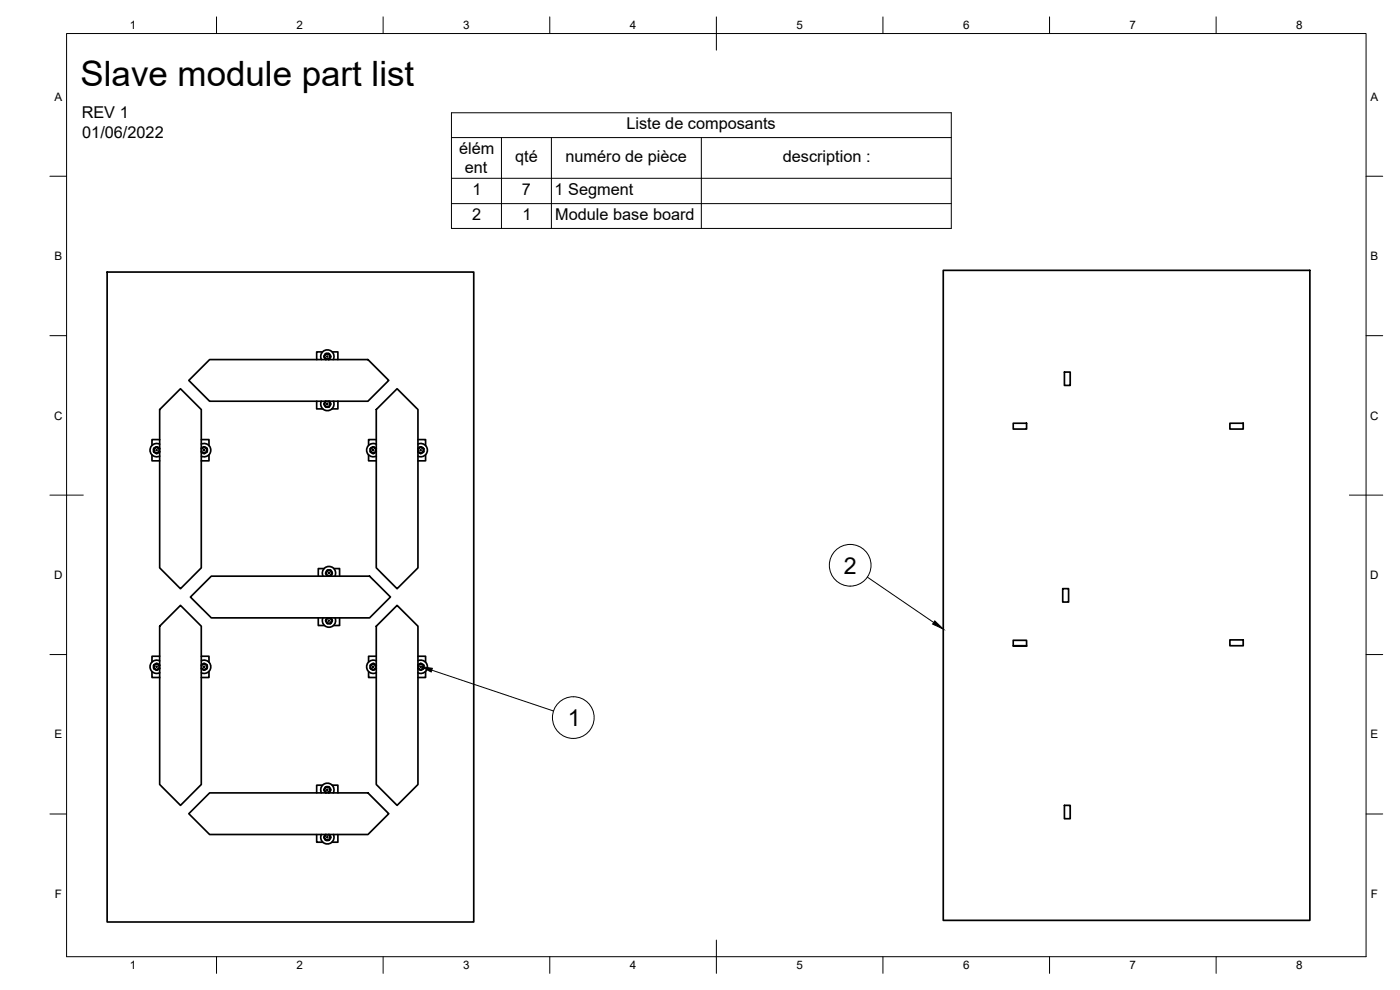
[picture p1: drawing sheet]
<svg xmlns="http://www.w3.org/2000/svg" width="420mm" height="297mm" viewBox="0 0 420 297" stroke-linecap="round" stroke-linejoin="round" font-family="sans-serif">
<!-- layer: Visible -->
<g fill="none" stroke="#000" stroke-width=".51">
<path d="M32.2 81.6h110v195h-110zM283.1 81.1h110v195h-110zM54.2 116.6l6.2 6.3v47.5l-6.2 6.2-6.3-6.2v-47.5zM56.7 114.1l6.2-6.2h47.5l6.3 6.2-6.3 6.3h-47.5zM96.8 105.6h-1.8v2.3M97.7 106.2h1.1l.4 .8-.4 .3-.1 .6-1-.1-.1-.5-.4-.4 .4-.3zM97.9 107.9a.98 .98 0 0 1-.4-1.5 .98 .98 0 0 1 1.5 0 .98 .98 0 0 1-.4 1.5M99.7 105.6h1.7v2.3M100 107.9a2 2 0 0 0-1.8-2.9 2 2 0 0 0-1.7 2.9M119.2 116.6l6.2 6.3v47.5l-6.2 6.2-6.3-6.2v-47.5zM319.4 111.6h1.8v4h-1.8zM45.6 136.5v1.8h2.3"/>
<path d="M46.1 134.6l1-.5 .2 .4 .6 .1-.2 .5 .2 .5-1 .4-.2-.3-.6-.1zM47.9 131.9h-2.3v1.7M47.9 134.7a.98 .98 0 0 0-1.5-.4 .98 .98 0 0 0 0 1.5 .98 .98 0 0 0 1.5-.4M47.9 133.3a2 2 0 0 0-2.9 1.8 2 2 0 0 0 2.9 1.7M60.4 134.8v.5M60.4 134.6l.9-.5 .3 .4 .5 .1M60.4 131.9h2.3v1.8M60.4 133.2a2 2 0 0 1 2.9 1.9 2 2 0 0 1-2.9 1.8M60.4 135.6l.5 .1 .3 .4 .4-.4h.4l.1-1.1a.97 .97 0 0 1-.3 1.3 .97 .97 0 0 1-1.4-.3zM60.4 134.5a.98 .98 0 0 1 1.7 .1M62.7 136.4v1.9h-2.3M95 120.4v2.3h1.9"/>
<path d="M96.4 120.4a2 2 0 0 0 1.8 2.8 2 2 0 0 0 1.9-2.8M97.7 120.4l-.1 .4-.4 .4 .4 .4v.4l1.1 .1M97.7 120.4a.98 .98 0 0 0-.3 1.3 .98 .98 0 0 0 1.3 .4M98 120.4h.5M98.8 120.4a.98 .98 0 0 1-.1 1.7l.1-.5 .4-.3zM101.4 120.4v2.3h-1.8M110.6 136.5v1.8h2.3M111.3 134.5h.3l.4-.4 .8 .4 .1 1.1-.6 .1-.2 .4-.4-.4h-.4zM112.9 131.9h-2.3v1.7M112.9 134.7a.98 .98 0 0 0-1.5-.4 .98 .98 0 0 0 0 1.5 .98 .98 0 0 0 1.5-.4M112.9 133.3a2 2 0 0 0-2.9 1.8 2 2 0 0 0 2.9 1.7M125.4 133.2a2 2 0 0 1 2.9 1.9 2 2 0 0 1-2.9 1.8"/>
<path d="M125.4 135.6l.5 .1 .3 .4 .4-.4 .5-.1v-1a.98 .98 0 0 1-.3 1.3 .98 .98 0 0 1-1.4-.3zM125.4 134.5a.98 .98 0 0 1 1.7 .1M125.4 134.8v.5M125.4 134.6l.9-.5 .4 .4 .4 .1M125.4 131.9h2.3v1.8M127.7 136.4v1.9h-2.3M304.1 127h4v1.7h-4zM369.1 127h4v1.7h-4zM63.4 172.9h47.5l6.3 6.2-6.3 6.3h-47.5l-6.3-6.3zM97.3 170.6h-1.8v2.3M98.1 171.2h1.2v.4l.4 .4-.4 .3v.5h-1.1l-.1-.5-.4-.3 .4-.4zM98.3 172.9a.98 .98 0 0 1-.3-1.5 .98 .98 0 0 1 1.5 0 .98 .98 0 0 1-.4 1.5"/>
<path d="M100.2 170.6h1.7v2.3M100.5 172.9a2 2 0 0 0-1.8-2.9 2 2 0 0 0-1.7 2.9M318.9 176.6h1.8v4h-1.8zM46.1 199.6l1-.5 .2 .4 .6 .1-.2 .5 .2 .5-1 .4-.2-.3-.6-.1zM47.9 196.9h-2.3v1.7M47.9 199.7a.98 .98 0 0 0-1.5-.4 .98 .98 0 0 0 0 1.5 .98 .98 0 0 0 1.5-.4M47.9 198.3a2 2 0 0 0-2.9 1.8 2 2 0 0 0 2.9 1.7M54.2 181.6l6.2 6.3v47.5l-6.2 6.2-6.3-6.2v-47.5zM60.4 199.8v.5M60.4 196.9h2.3v1.8M60.4 198.2a2 2 0 0 1 2.9 1.9 2 2 0 0 1-2.9 1.8M60.6 199.4l.9-.3 .6 .5-.5-.1-.3-.4-.9 .4z"/>
<path d="M62.1 199.6l-.1 1.1h-.4l-.4 .4-.3-.4-.5-.1M62.1 199.6a.98 .98 0 0 1-.3 1.3 .98 .98 0 0 1-1.4-.3M95.5 185.4v2.3h1.9M96.9 185.4a2 2 0 0 0 1.8 2.8 2 2 0 0 0 1.8-2.8M98 185.5l.2-.1-.1 .5-.4 .3 .4 .4v.4l1.1 .1a.99 .99 0 0 1-1.2-.3 .99 .99 0 0 1 0-1.3zM98.4 185.4h.6M99.2 185.4a.98 .98 0 0 1 0 1.7l.1-.5 .4-.3-.4-.4zM101.9 185.4v2.3h-1.8M111.1 199.6l1-.5 .3 .4 .5 .1v1l-1 .4-.2-.3-.5-.1 .1-.5zM112.9 187.9l6.3-6.3 6.2 6.3v47.5l-6.2 6.2-6.3-6.2zM112.9 196.9h-2.3v1.7M112.9 199.7a.98 .98 0 0 0-1.5-.4 .98 .98 0 0 0 0 1.5 .98 .98 0 0 0 1.5-.4"/>
<path d="M112.9 198.3a2 2 0 0 0-2.9 1.8 2 2 0 0 0 2.9 1.7M125.4 198.2a2 2 0 0 1 2.9 1.9 2 2 0 0 1-2.9 1.8M125.4 199.8v.5M125.4 196.9h2.3v1.8M125.6 199.4l.9-.3 .6 .5-.4-.1-.4-.4-.9 .4zM127.1 199.6a.98 .98 0 0 1-.3 1.3 .98 .98 0 0 1-1.4-.3M127.1 199.6v1l-.5 .1-.4 .4-.3-.4-.5-.1M304.1 192.1h4v1.8h-4zM304.1 193.7h4M369.1 192h4v1.7h-4zM45.6 201.5v1.8h2.3M62.7 201.5v1.8h-2.3"/>
<path d="M110.6 201.5v1.8h2.3M127.7 201.5v1.8h-2.3M96.8 235.6h-1.8v2.3M97.7 236.2h1.1l.4 .9-.4 .2-.1 .6-1-.1-.1-.5-.4-.3 .4-.4zM97.9 237.9a.98 .98 0 0 1-.4-1.5 .98 .98 0 0 1 1.5 0 .98 .98 0 0 1-.4 1.5M99.7 235.6h1.7v2.3M100 237.9a2 2 0 0 0-1.8-2.9 2 2 0 0 0-1.7 2.9M56.7 244.1l6.2-6.2h47.5l6.3 6.2-6.3 6.3h-47.5zM95 250.4v2.3h1.9M96.4 250.4a2 2 0 0 0 1.8 2.8 2 2 0 0 0 1.9-2.8M97.7 250.4l-.1 .5-.4 .3 .4 .4 .1 .4 1 .1M97.7 250.4a.98 .98 0 0 0-.3 1.3 .98 .98 0 0 0 1.3 .4"/>
<path d="M98 250.4h.5M98.8 250.4a.98 .98 0 0 1-.1 1.7l.1-.5 .4-.3zM101.4 250.4v2.3h-1.8M319.4 241.6h1.8v4h-1.8z"/>
<circle cx="98.2" cy="107" r=".12"/>
<circle cx="47" cy="135.1" r=".12"/>
<circle cx="61.3" cy="135.1" r=".12"/>
<circle cx="98.2" cy="121.2" r=".12"/>
<circle cx="112" cy="135.1" r=".12"/>
<circle cx="126.3" cy="135.1" r=".12"/>
<circle cx="98.7" cy="172" r=".12"/>
<circle cx="98.7" cy="186.2" r=".12"/>
<circle cx="47" cy="200.1" r=".12"/>
<circle cx="61.3" cy="200.1" r=".12"/>
<circle cx="112" cy="200.1" r=".12"/>
<circle cx="126.3" cy="200.1" r=".12"/>
<circle cx="98.2" cy="237" r=".12"/>
<circle cx="98.2" cy="251.2" r=".12"/>
</g>
<!-- layer: Border -->
<g fill="none" stroke="#000" stroke-width=".3">
<path d="M20 10.1h390v276.9h-390zM65 5.1v5M115 5.1v5M165 5.1v5M215 5.1v10M265 5.1v5M315 5.1v5M365 5.1v5M15 52.9h5M410 52.9h5M15 100.7h5M410 100.7h5"/>
<path d="M15 148.6h10M405 148.6h10M15 196.4h5M410 196.4h5M15 244.2h5M410 244.2h5M65 287v5M115 287v5M165 287v5M215 282.1v9.9M265 287v5M315 287v5"/>
<path d="M365 287v5"/>
</g>
<!-- layer: BOM -->
<g fill="none" stroke="#000" stroke-width=".3">
<path d="M135.5 33.8h150v34.7h-150zM135.5 41.3h150M135.5 53.5h150M150.5 41.3v27.2M165.5 41.3v27.2M210.5 41.3v27.2M135.5 61.1h150M260.3 173.2l19.9 13.6M129.6 201.1l36.5 12.2"/>
<circle cx="255.2" cy="169.6" r="6.3"/>
<circle cx="172.1" cy="215.3" r="6.3"/>
</g>
<path d="M280.5 186.3l2.6 2.5-3.2-1.6zM126.3 200l3.5 .5-.4 1.1z" fill="#000" stroke="#000" stroke-width=".3"/>
<text font-size="10.5" x="24.2" y="25.9">Slave module part list</text>
<g font-size="7">
<text x="253.3" y="172.1">2</text>
<text x="170.4" y="217.8">1</text>
</g>
<g font-size="4.9">
<text x="24.5" y="35.4">REV 1</text>
<text x="24.7" y="41.3">01/06/2022</text>
<text x="188" y="38.8">Liste de composants</text>
<text x="137.8" y="46.2">élém</text>
<text x="139.5" y="52">ent</text>
<text x="154.6" y="48.7">qté</text>
<text x="169.7" y="48.7">numéro de pièce</text>
<text x="234.9" y="48.6">description :</text>
<text x="141.8" y="58.4">1</text>
<text x="156.6" y="58.4">7</text>
<text x="166.5" y="58.6">1 Segment</text>
<text x="141.7" y="66">2</text>
<text x="156.8" y="66">1</text>
<text x="166.6" y="66.1">Module base board</text>
</g>
<g font-size="3.5">
<text x="39" y="8.8">1</text>
<text x="89" y="8.8">2</text>
<text x="139" y="8.8">3</text>
<text x="189" y="8.8">4</text>
<text x="239" y="8.8">5</text>
<text x="289" y="8.8">6</text>
<text x="339" y="8.8">7</text>
<text x="389" y="8.8">8</text>
<text x="16.3" y="30.2">A</text>
<text x="411.3" y="30.2">A</text>
<text x="16.3" y="78">B</text>
<text x="411.3" y="78">B</text>
<text x="16.2" y="125.9">C</text>
<text x="411.2" y="125.9">C</text>
<text x="16.2" y="173.7">D</text>
<text x="411.2" y="173.7">D</text>
<text x="16.3" y="221.6">E</text>
<text x="411.3" y="221.6">E</text>
<text x="16.4" y="269.4">F</text>
<text x="411.4" y="269.4">F</text>
<text x="39" y="290.8">1</text>
<text x="89" y="290.8">2</text>
<text x="139" y="290.8">3</text>
<text x="189" y="290.8">4</text>
<text x="239" y="290.8">5</text>
<text x="289" y="290.8">6</text>
<text x="339" y="290.8">7</text>
<text x="389" y="290.8">8</text>
</g>
</svg>
